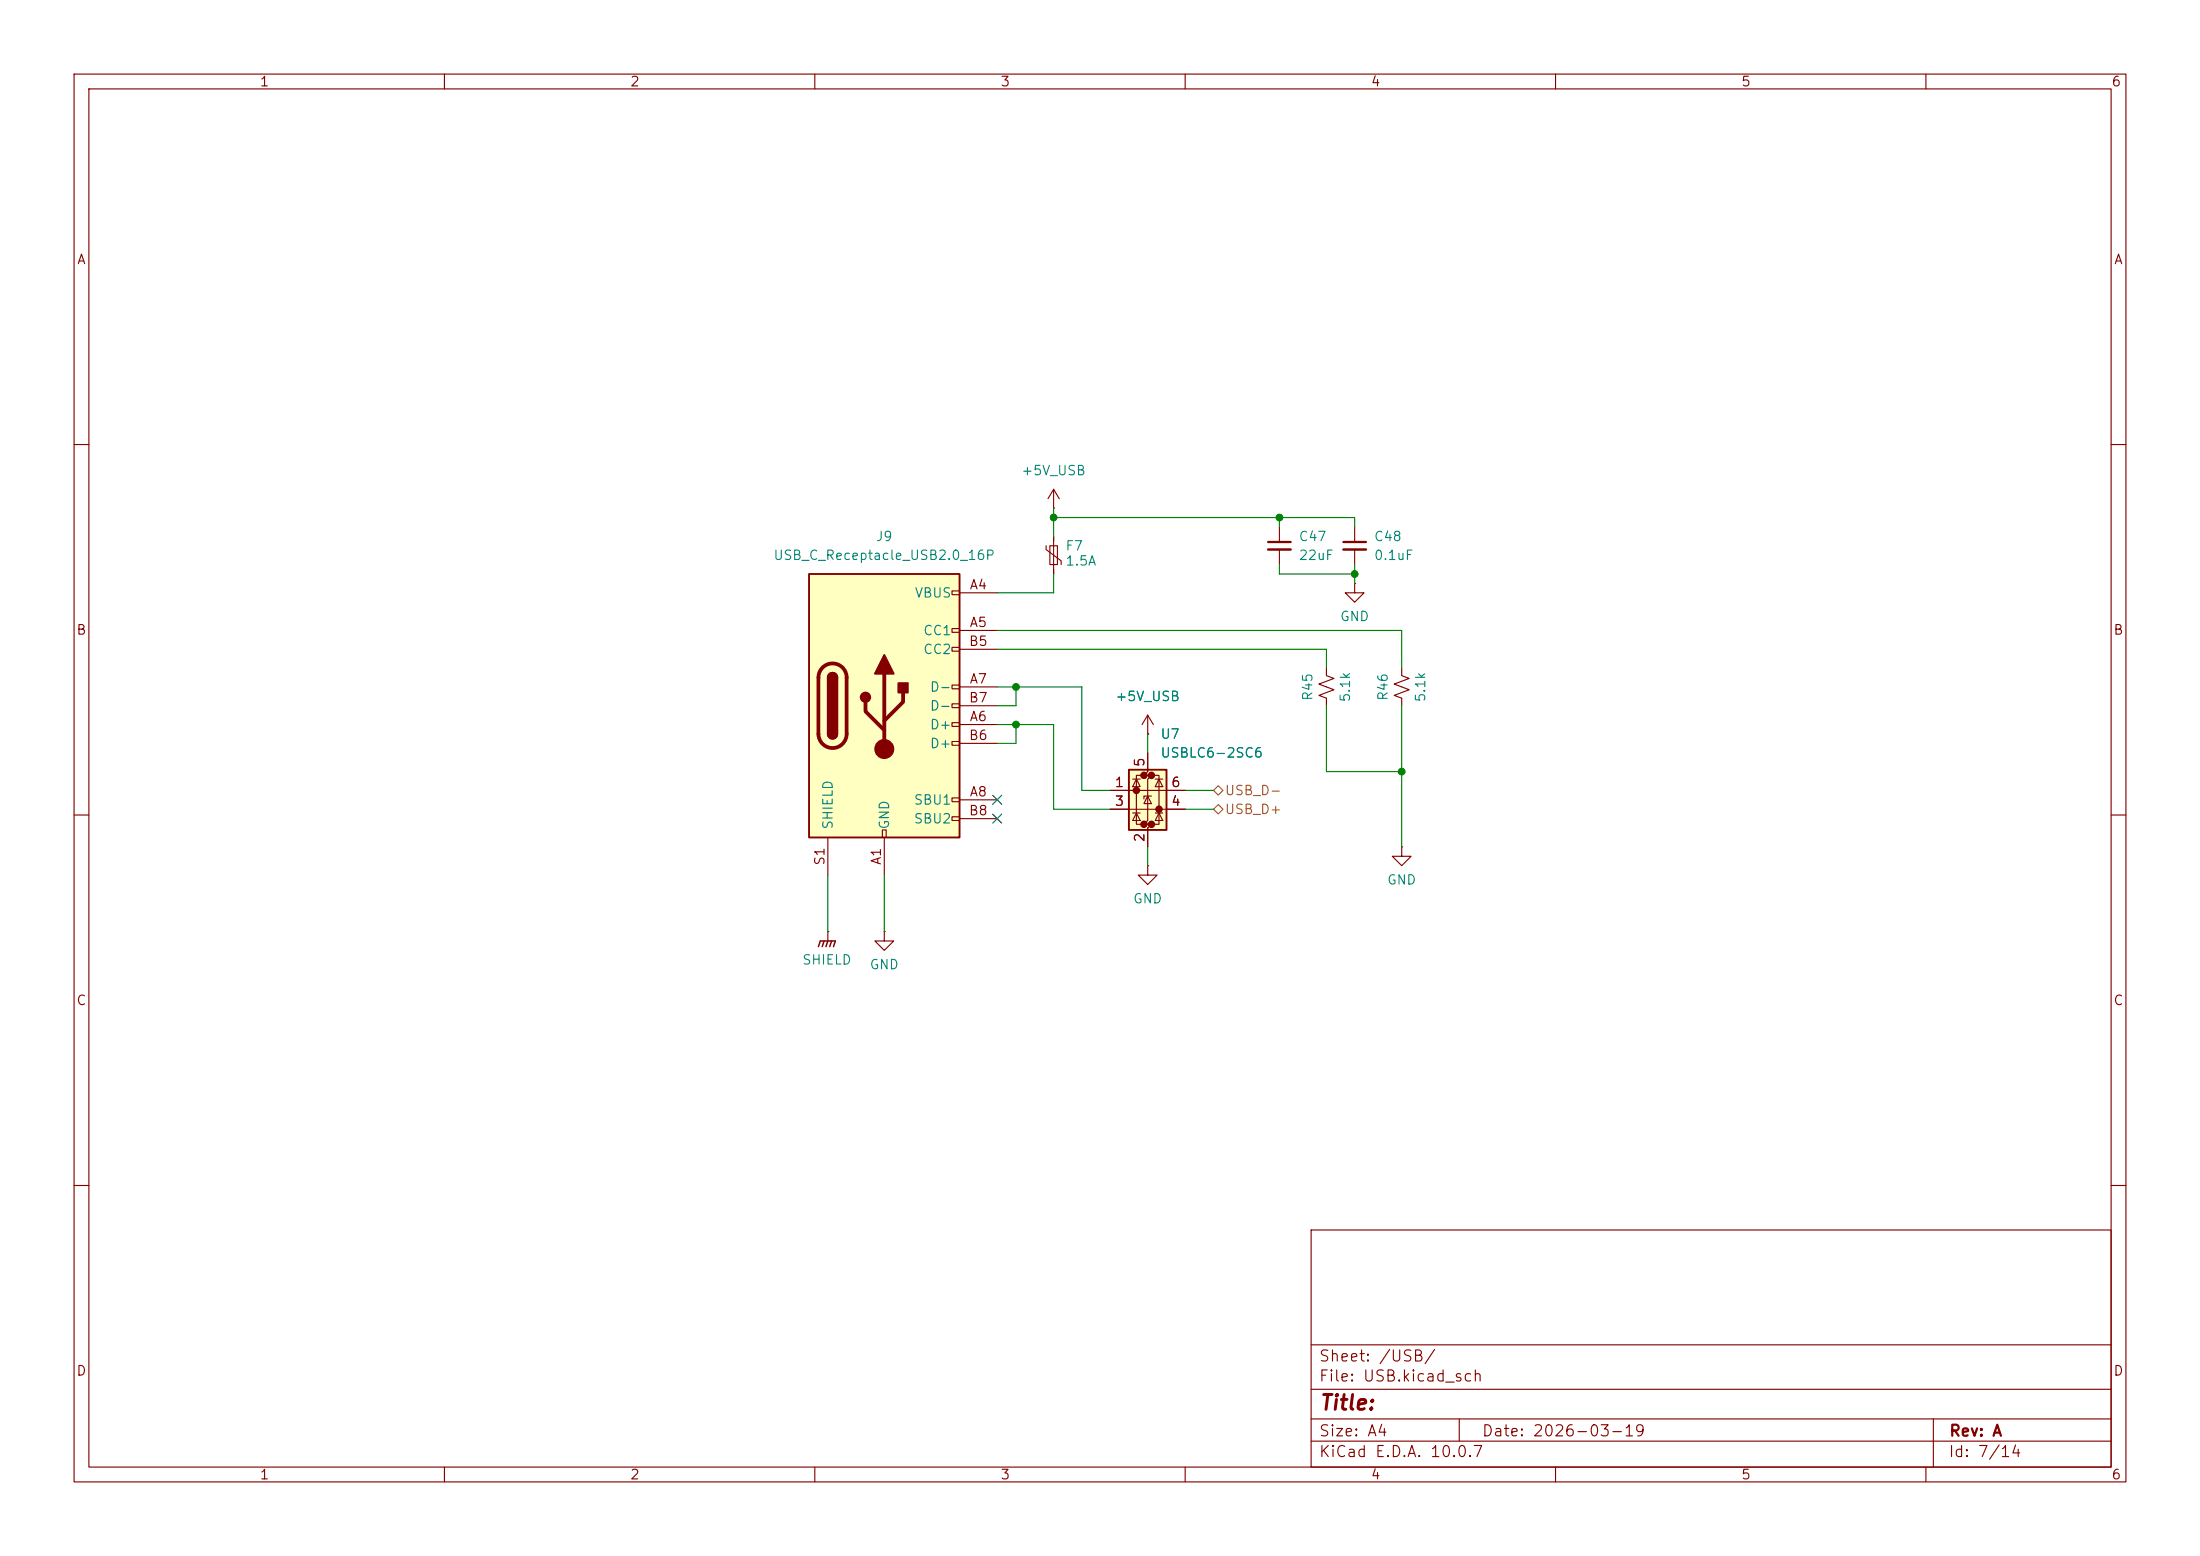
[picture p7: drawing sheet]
<svg xmlns="http://www.w3.org/2000/svg" width="297mm" height="210mm" viewBox="0 0 297 210" stroke-linecap="round" stroke-linejoin="round" font-family="sans-serif">
<g fill="none" stroke="#840000" stroke-width=".15">
<path d="M10 10h277v190h-277zM12 12h273v186h-273zM60 10v2M110 10v2M160 10v2M210 10v2M260 10v2M10 60h2M285 60h2M10 110h2M154.9 116.8v1.3h1.3l-1.3 1.3-1.2-1.3h1.2M154.9 116.8h.1"/>
<path d="M285 110h2M111.8 125.7h.1M111.8 125.7v1.3M10 160h2M177 166h108v32h-108zM285 160h2M60 198v2M110 198v2M160 198v2M177 194.5h108M177 191.5h108M177 187.5h108"/>
<path d="M177 181.5h108M197 191.5v3M210 198v2M260 198v2M261 191.5v6.5"/>
</g>
<path d="M110.5 127.8l.2-.8h2.1l-.3 .8M111.3 127l-.3 .8M111.8 127l-.3 .8M112.3 127l-.3 .8" fill="none" stroke="#840000" stroke-width=".2"/>
<path d="M109.2 77.5h20.3v35.5h-20.3z" fill="#ffffc2"/>
<g fill="none" stroke="#840000" stroke-width=".15">
<path d="M128.5 79.8h1v.5h-1zM141.2 73.7v.5l2.1 1.5v.5M141.7 73.7h1v2.5h-1zM142.2 68.6h.1M142.2 66l-.7 1.3M142.2 66l.8 1.3M142.2 66v2.6M142.2 72.4v5.1M172.7 71.1v2.1M172.7 74.2v2M182.9 78.7v1.3h1.2l-1.2 1.3-1.3-1.3h1.3M182.9 78.7h.1"/>
<path d="M182.9 71.1v2.1M182.9 74.2v2M128.5 84.8h1v.5h-1zM128.5 87.4h1v.5h-1zM128.5 92.5h1v.5h-1zM128.5 95h1v.5h-1zM128.5 97.5h1v.5h-1zM129.5 80h5.1M129.5 85.1h5.1M129.5 97.8h5.1M129.5 92.7h5.1M129.5 87.6h5.1"/>
<path d="M129.5 95.3h5.1M179.1 90.2v1l1 .4-2 .7 2 .8-2 .8 1 .3v1.1M189.2 90.2v1l1 .4-2 .7 2 .8-2 .8 1 .3v1.1M111.8 113v5.1M119.1 112h.5v1h-.5zM119.4 113v5.1M128.5 100.1h1v.5h-1zM128.5 107.7h1v.5h-1zM128.5 110.2h1v.5h-1zM129.5 108h5.1M129.5 100.3h5.1M129.5 110.5h5.1"/>
<path d="M189.2 114.3v1.3h1.3l-1.3 1.2-1.2-1.2h1.2M189.2 114.3h.1M119.4 125.7v1.3h1.2l-1.2 1.3-1.3-1.3h1.3M119.4 125.7h.1"/>
</g>
<path d="M109.2 77.5h20.3v35.5h-20.3zM111.8 91.4a.64 .64 0 0 1 .6-.6 .64 .64 0 0 1 .6 .6M111.8 99.1a.64 .64 0 0 0 .6 .6 .64 .64 0 0 0 .6-.6" fill="none" stroke="#840000" stroke-width=".25"/>
<path d="M111 90.1a1.9 1.9 0 0 1 2.1-.4 1.9 1.9 0 0 1 1.2 1.7v7.7a1.91 1.91 0 0 1-1.9 1.9 1.91 1.91 0 0 1-1.9-1.9v-7.7a1.9 1.9 0 0 1 .5-1.3zM116.8 94.7v1.3l2.6 2.6M119.4 90.9v10.2M121.9 93.5v1.2l-2.5 2.6" fill="none" stroke="#840000" stroke-width=".51"/>
<g fill="#840000" stroke="#840000" stroke-width=".25">
<path d="M111.8 91.4h1.2v7.7h-1.2z"/>
<path d="M111.9 91a.64 .64 0 0 1 .7-.1 .64 .64 0 0 1 .4 .5h-1.2z"/>
<path d="M111.8 99.1h1.2a.64 .64 0 0 1-.6 .6 .64 .64 0 0 1-.6-.6z"/>
<path d="M119.4 88.4l1.2 2.5h-2.5z"/>
<path d="M121.3 92.2h1.3v1.3h-1.3z"/>
<circle cx="116.8" cy="94.1" r=".63"/>
</g>
<circle cx="119.4" cy="101.1" r="1.27" fill="#840000" stroke="#840000" stroke-width=".15"/>
<path d="M171.2 73.2h3M181.4 73.2h3" fill="none" stroke="#840000" stroke-width=".3"/>
<path d="M171.2 74.2h3M181.4 74.2h3" fill="none" stroke="#840000" stroke-width=".33"/>
<path d="M152.4 103.9h5.1v8.1h-5.1z" fill="#ffffc2"/>
<g fill="#840000" stroke="#840000" stroke-width=".51">
<circle cx="153.4" cy="106.7" r=".25"/>
<circle cx="154.4" cy="104.6" r=".25"/>
<circle cx="154.4" cy="111.3" r=".25"/>
<circle cx="155.4" cy="104.6" r=".25"/>
<circle cx="155.4" cy="111.3" r=".25"/>
<circle cx="156.5" cy="109.2" r=".25"/>
</g>
<g fill="none" stroke="#840000" stroke-width=".15">
<path d="M154.9 99.1h.1M154.9 96.5v2.6M154.9 96.5l-.7 1.3M154.9 96.5l.8 1.3M149.9 106.7h10.1M149.9 109.2h10.1M152.9 109.7h1M152.9 105.2h1M153.4 105.2l.5 1h-1zM153.4 109.7l.5 1h-1zM154.4 104.6h-1v6.7h1M154.9 101.6v2.5l-.5 .5h1l-.5 .6v5.5l-.5 .6h1l-.5 .5v2.5"/>
<path d="M154.9 107.4l.5 1.1h-1zM155.4 107.4h-1v.4M155.4 104.6h1.1v6.7h-1.1M156 109.7h1M156 105.2h1M156.5 105.2l.5 1h-1zM156.5 109.7l.5 1h-1z"/>
</g>
<path d="M152.4 103.9h5.1v8.1h-5.1z" fill="none" stroke="#840000" stroke-width=".25"/>
<path d="M163.8 106.7l.7-.7 .6 .7-.6 .6zM163.8 109.2l.7-.6 .6 .6-.6 .7z" fill="none" stroke="#848400" stroke-width=".15"/>
<g fill="none" stroke="#008400" stroke-width=".15">
<path d="M142.2 69.9h40.7v1.2M142.2 68.6v3.8M142.2 77.5v2.5h-7.6M172.7 69.9v1.2M172.7 76.2v1.3h10.2M182.9 76.2v2.5M134.6 97.8h7.6v11.4h7.7M134.6 85.1h54.6v5.1M134.6 87.6h44.5v2.6M134.6 92.7h11.4v14h3.9M137.2 97.8v2.5h-2.6M137.2 92.7v2.6h-2.6"/>
<path d="M154.9 99.1v2.5M179.1 95.3v8.8h10.1M189.2 95.3v19M111.8 118.1v7.6M119.4 118.1v7.6M154.9 114.3v2.5M160 109.2h3.8M160 106.7h3.8"/>
</g>
<path d="M134 107.3l1.2 1.3M134 109.9l1.2 1.2M135.2 107.3l-1.2 1.3M135.2 109.9l-1.2 1.2" fill="none" stroke="#000084" stroke-width=".15"/>
<g fill="#008400" stroke="#008400" stroke-width=".14">
<circle cx="172.7" cy="69.9" r=".46"/>
<circle cx="182.9" cy="77.5" r=".46"/>
<circle cx="189.2" cy="104.1" r=".46"/>
<circle cx="137.2" cy="92.7" r=".46"/>
<circle cx="142.2" cy="69.9" r=".46"/>
<circle cx="137.2" cy="97.8" r=".46"/>
</g>
<text font-size="2" fill="#840000" x="178" y="190.8">Title:</text>
<g font-size="1.5" fill="#840000">
<text x="178" y="184.1">Sheet: /USB/</text>
<text x="178" y="186.8">File: USB.kicad_sch</text>
<text x="178" y="197">KiCad E.D.A. 10.0.7</text>
<text x="178" y="194.2">Size: A4</text>
<text x="200" y="194.2">Date: 2026-03-19</text>
<text x="263" y="197">Id: 7/14</text>
<text x="263" y="194.2">Rev: A</text>
</g>
<g font-size="1.3" fill="#840000">
<text x="35" y="12">1</text>
<text x="85" y="12">2</text>
<text x="135" y="12">3</text>
<text x="185" y="12">4</text>
<text x="235" y="12">5</text>
<text x="285" y="12">6</text>
<text x="10.3" y="36">A</text>
<text x="285.3" y="36">A</text>
<text x="130.8" y="79.9">A4</text>
<text x="10.2" y="86">B</text>
<text x="130.7" y="87.5">B5</text>
<text x="130.8" y="85">A5</text>
<text x="285.2" y="86">B</text>
<text x="130.7" y="95.1">B7</text>
<text x="130.8" y="92.6">A7</text>
<text x="130.7" y="100.2">B6</text>
<text x="130.8" y="97.7">A6</text>
<text x="130.8" y="107.8">A8</text>
<text x="150.4" y="106.5">1</text>
<text x="154.8" y="103.6" transform="rotate(-90 154.8 103.6)">5</text>
<text x="158" y="106.5">6</text>
<text x="130.7" y="110.4">B8</text>
<text x="150.4" y="109.1">3</text>
<text x="154.8" y="113.8" transform="rotate(-90 154.8 113.8)">2</text>
<text x="158" y="109.1">4</text>
<text x="111.6" y="116.9" transform="rotate(-90 111.6 116.9)">S1</text>
<text x="119.2" y="116.8" transform="rotate(-90 119.2 116.8)">A1</text>
<text x="10.2" y="136">C</text>
<text x="285.2" y="136">C</text>
<text x="10.2" y="186">D</text>
<text x="285.2" y="186">D</text>
<text x="35" y="200">1</text>
<text x="85" y="200">2</text>
<text x="135" y="200">3</text>
<text x="185" y="200">4</text>
<text x="235" y="200">5</text>
<text x="285" y="200">6</text>
</g>
<g font-size="1.3" fill="#008484">
<text x="137.8" y="64.5">+5V_USB</text>
<text x="104.3" y="75.9">USB_C_Receptacle_USB2.0_16P</text>
<text x="118.2" y="73.4">J9</text>
<text x="143.7" y="74.6">F7</text>
<text x="143.7" y="76.7">1.5A</text>
<text x="175.2" y="73.4">C47</text>
<text x="175.2" y="75.9">22uF</text>
<text x="185.4" y="73.4">C48</text>
<text x="185.4" y="75.9">0.1uF</text>
<text x="123.4" y="81">VBUS</text>
<text x="124.5" y="86.1">CC1</text>
<text x="124.5" y="88.6">CC2</text>
<text x="180.8" y="84.1">GND</text>
<text x="125.5" y="93.7">D-</text>
<text x="150.5" y="94.9">+5V_USB</text>
<text x="177.5" y="94.7" transform="rotate(-90 177.5 94.7)">R45</text>
<text x="182.6" y="94.9" transform="rotate(-90 182.6 94.9)">5.1k</text>
<text x="187.7" y="94.7" transform="rotate(-90 187.7 94.7)">R46</text>
<text x="192.7" y="94.9" transform="rotate(-90 192.7 94.9)">5.1k</text>
<text x="125.5" y="98.8">D+</text>
<text x="125.5" y="101.3">D+</text>
<text x="125.5" y="96.2">D-</text>
<text x="156.6" y="100">U7</text>
<text x="156.6" y="102.6">USBLC6-2SC6</text>
<text x="112.7" y="112" transform="rotate(-90 112.7 112)">SHIELD</text>
<text x="120.3" y="112" transform="rotate(-90 120.3 112)">GND</text>
<text x="123.3" y="108.9">SBU1</text>
<text x="123.3" y="111.5">SBU2</text>
<text x="187.2" y="119.7">GND</text>
<text x="152.9" y="122.2">GND</text>
<text x="108.2" y="130.5">SHIELD</text>
<text x="117.3" y="131.1">GND</text>
</g>
<g font-size="1.3" fill="#848400">
<text x="165.3" y="107.6">USB_D-</text>
<text x="165.3" y="110.2">USB_D+</text>
</g>
</svg>
